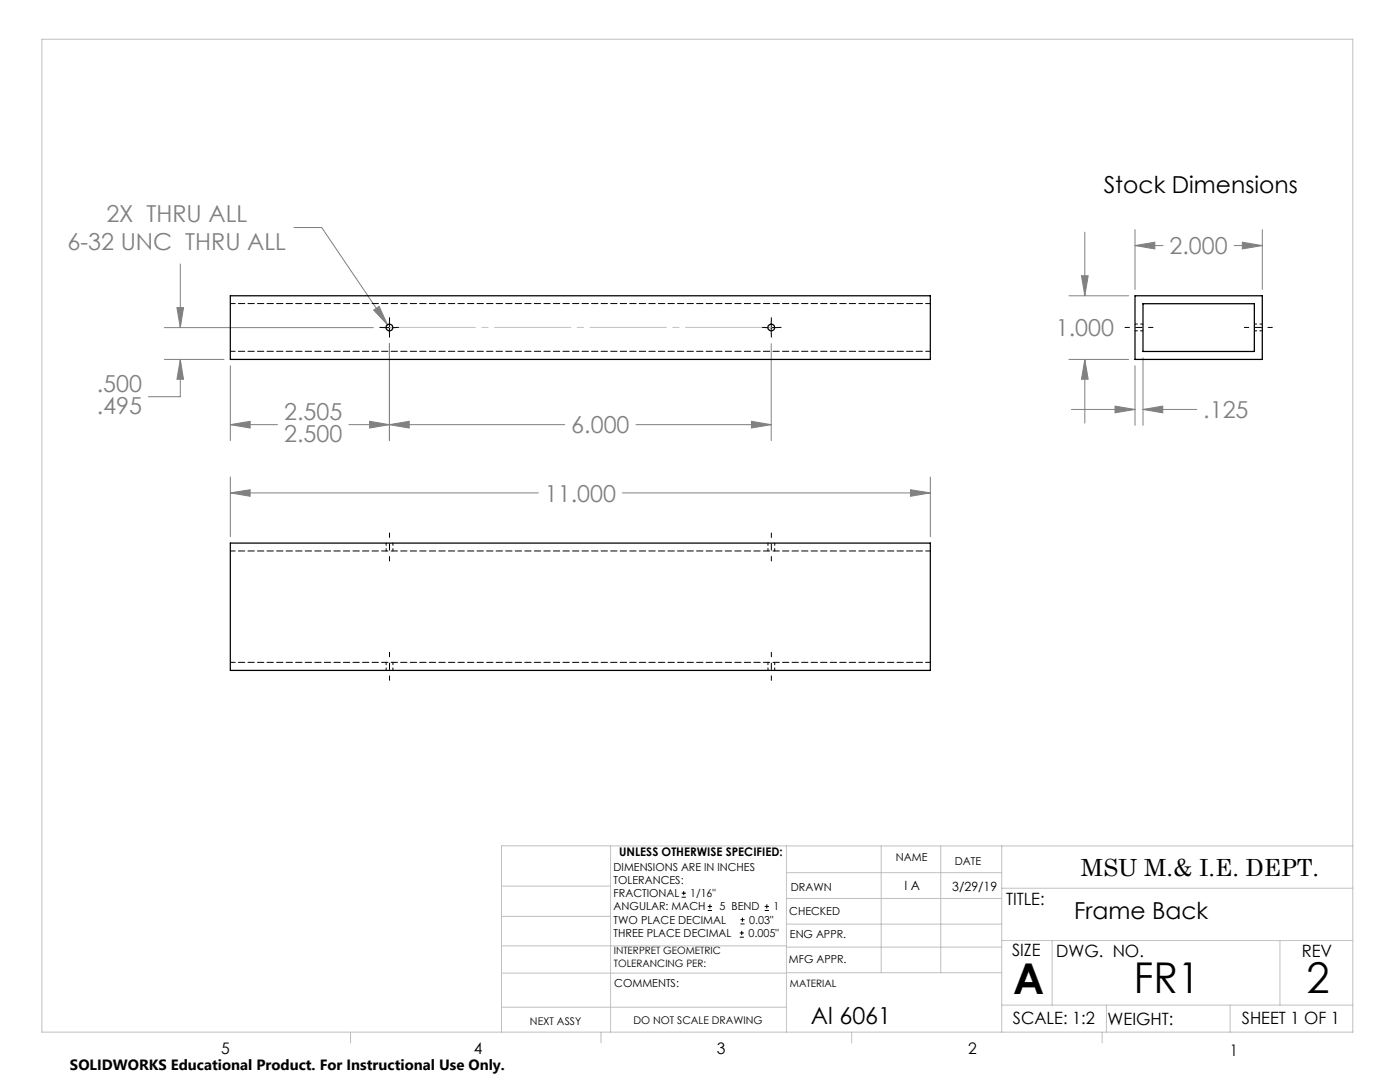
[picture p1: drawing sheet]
<svg xmlns="http://www.w3.org/2000/svg" width="279mm" height="216mm" viewBox="0 0 279 216" stroke-linecap="round" stroke-linejoin="round" font-family="sans-serif">
<g fill="none" stroke="#000" stroke-width=".2">
<path d="M76.4 65.4h2.6M77.7 64.1v2.5M152.6 65.4h2.6M153.9 64.1v2.5M136 179h.9M136 178.2h.9M136.5 177.8v.8M141.3 181.7h.8M141.3 180.9h.8M141.7 180.4v.9M147.6 187h.8M147.6 186.2h.8"/>
<path d="M147.8 184.4h.8M147.8 183.5h.8M148 185.7v.9M148.2 183.1v.8M152.6 181.7h.9M152.6 180.9h.9M153 180.4v.9"/>
</g>
<g fill="none" stroke="#808080" stroke-width=".2">
<path d="M36 52.7v12.7M58.7 45.4h5.5l13.1 19.4M213.3 59h11.9M215.8 55h1.4l-.7 4zM216.5 46.3v12.7M226.5 49l4-.7v1.4zM226.5 45.8v11.9M226.5 49h5.6M246.3 49h5.6M247.9 48.3l4 .7-4 .7zM251.9 45.8v11.9M32.8 65.4h41.7"/>
<path d="M32.8 71.7h11.9M35.3 61.4h1.3l-.6 4zM36 71.7l.6 4h-1.3zM36 71.7v7.5h-6.4M46 73v14.9M74.6 61.9l1.1-.8 1.6 3.7zM77.7 68.6v19.3M153.9 68.6v19.3M213.3 71.7h11.9M216.5 71.7l.7 4h-1.4zM216.5 71.7v12.7M226.5 73v11.9"/>
<path d="M228.1 71.4v13.5M46 84.7l3.9-.6v1.3zM46 98.4l3.9-.7v1.3zM46 95.2v11.9M46 84.7h9.4M46 98.4h61.4M69.6 84.7h43.1M73.8 84.1l3.9 .6-3.9 .7zM77.7 84.7l4-.6v1.3zM124.2 98.4h61.5M126.9 84.7h27M150 84.1l3.9 .6-3.9 .7z"/>
<path d="M181.7 97.7l4 .7-4 .6zM185.7 95.2v11.9M213.8 81.7h12.7M222.5 81l4 .7-4 .7zM228.1 81.7l4-.7v1.4zM228.1 81.7h10.7"/>
</g>
<path d="M76.5 65.3h-.7M77.7 64.1v-.7M77.7 66.6v.7M79 65.3h.7M152.7 65.3h-.7M153.9 64.1v-.7M153.9 66.6v.7M155.2 65.3h.7" fill="none" stroke="#000" stroke-width=".2" stroke-dasharray="15.2 1.3 1.3 1.3"/>
<path d="M224.5 65.3h5.6M248.3 65.3h5.6M77.7 111.9v-5.5M153.9 111.9v-5.5M77.7 135.8v-5.6M153.9 135.8v-5.6" fill="none" stroke="#000" stroke-width=".2" stroke-dasharray="15.2 1.3 1.3 1.3" stroke-dashoffset="14.4"/>
<path d="M77.7 65.3h76.2" fill="none" stroke="#c0c0c0" stroke-width=".2" stroke-dasharray="15.2 1.3 1.3 1.3" stroke-dashoffset="-1.9"/>
<g fill="none" stroke="#c0c0c0" stroke-width=".2">
<path d="M8.4 7.8h261.6v198.2h-261.6zM100.1 176.8h21.7M121.8 168.8v37.2M157 168.8v37.2M157 179.3h42.9M157 174.1h42.9M175.9 168.8v25.3M187.7 168.8v25.3M199.9 177.2h70.1M199.9 168.8v37.2M270 168.8h-169.9v37.2M100.1 194.2h56.9"/>
<path d="M100.1 188.7h56.9M100.1 182.8h21.7M157 194.1h42.9M157 184.4h42.9M157 189h42.9M199.9 187.7h70.1M210 187.7v12.9M255.4 187.7v12.9M70 206v2.1M100.1 201h56.9M119.9 206v2.1M170 206v2.1"/>
<path d="M199.9 200.6h70.1M220 206v2.1M220.8 200.6v5.4M245.5 200.6v5.4"/>
</g>
<path d="M74.6 61.9l2.7 2.9-1.6-3.7zM35.3 61.4h1.3l-.6 4zM36 71.7l.6 4h-1.3zM46 84.7l3.9-.6v1.3zM73.8 84.1l3.9 .6-3.9 .7zM77.7 84.7l4-.6v1.3zM150 84.1l3.9 .6-3.9 .7zM181.7 97.7l4 .7-4 .6zM46 98.4l3.9-.7v1.3zM222.5 81l4 .7-4 .7zM228.1 81.7l4-.7v1.4zM215.8 55h1.4l-.7 4zM216.5 71.7l.7 4h-1.4zM247.9 48.3l4 .7-4 .7zM226.5 49l4-.7v1.4z" fill="#808080"/>
<g fill="none" stroke="#000" stroke-width=".25">
<path d="M46 59h139.7v12.7h-139.7zM226.5 59h25.4v12.7h-25.4zM228.1 60.6h22.2v9.5h-22.2zM46 108.4h139.7v25.4h-139.7z"/>
<circle cx="77.7" cy="65.3" r=".68"/>
<circle cx="153.9" cy="65.3" r=".68"/>
</g>
<path d="M185.7 70.1h-139.7M185.7 60.6h-139.7M185.7 109.9h-139.7M185.7 132.2h-139.7" fill="none" stroke="#000" stroke-width=".2" stroke-dasharray="1.3 .6" stroke-dashoffset=".3"/>
<path d="M226.5 66h1.6M228.1 64.7h-1.6M250.3 66h1.6M251.9 64.7h-1.6M77.1 108.4v1.5M78.4 109.9v-1.5M153.3 108.4v1.5M154.6 109.9v-1.5M77.1 132.2v1.6M78.4 133.8v-1.6M153.3 132.2v1.6M154.6 133.8v-1.6" fill="none" stroke="#000" stroke-width=".2" stroke-dasharray="1.3 .6" stroke-dashoffset=".8"/>
<g font-size="8.5">
<text x="202.2" y="198.3">A</text>
<text x="226.3" y="198.1">FR1</text>
<text x="260.8" y="198.1">2</text>
</g>
<g font-size="4.7">
<text x="220.3" y="38.5">Stock Dimensions</text>
<text x="215.7" y="174.7">MSU M.&amp; I.E. DEPT.</text>
<text x="214.4" y="183.4">Frame Back</text>
<text x="161.8" y="204.4">Al 6061</text>
</g>
<g font-size="4.7" fill="#808080">
<text x="21.2" y="44.4">2X THRU ALL</text>
<text x="13.5" y="49.9">6-32 UNC THRU ALL</text>
<text x="233.4" y="50.7">2.000</text>
<text x="210.7" y="67.1">1.000</text>
<text x="19.3" y="78.1">.500</text>
<text x="19.3" y="82.7">.495</text>
<text x="56.7" y="83.7">2.505</text>
<text x="240.1" y="83.5">.125</text>
<text x="56.7" y="88.2">2.500</text>
<text x="114" y="86.5">6.000</text>
<text x="108.7" y="100.1">11.000</text>
</g>
<g font-size="3.4">
<text x="200.8" y="180.5">TITLE:</text>
<text x="202" y="190.8">SIZE</text>
<text x="210.8" y="190.9">DWG. NO.</text>
<text x="259.8" y="191">REV</text>
<text x="202.1" y="204.4">SCALE: 1:2</text>
<text x="221" y="204.5">WEIGHT:</text>
<text x="247.8" y="204.4">SHEET 1 OF 1</text>
</g>
<g font-size="3.2">
<text x="44.2" y="210.4">5</text>
<text x="94.6" y="210.3">4</text>
<text x="143.1" y="210.4">3</text>
<text x="193.2" y="210.3">2</text>
<text x="245.4" y="210.6">1</text>
</g>
<text font-size="3" x="14" y="213.5">SOLIDWORKS Educational Product. For Instructional Use Only.</text>
<g font-size="2.5">
<text x="180.5" y="177.7">I A</text>
<text x="190.1" y="177.8">3/29/19</text>
</g>
<text font-size="2.4" x="123.6" y="170.8">UNLESS OTHERWISE SPECIFIED:</text>
<g font-size="2.2">
<text x="122.5" y="173.7">DIMENSIONS ARE IN INCHES</text>
<text x="178.8" y="171.8">NAME</text>
<text x="190.6" y="172.5">DATE</text>
<text x="122.5" y="176.4">TOLERANCES:</text>
<text x="122.5" y="179">FRACTIONAL</text>
<text x="137.8" y="179">1/16&quot;</text>
<text x="157.8" y="177.8">DRAWN</text>
<text x="122.5" y="184.3">TWO PLACE DECIMAL</text>
<text x="122.5" y="181.7">ANGULAR: MACH</text>
<text x="143.6" y="181.7">5 BEND</text>
<text x="149.5" y="184.3">0.03&quot;</text>
<text x="154.4" y="181.7">1</text>
<text x="157.5" y="182.5">CHECKED</text>
<text x="122.5" y="187">THREE PLACE DECIMAL</text>
<text x="149.4" y="187">0.005&quot;</text>
<text x="157.6" y="187.2">ENG APPR.</text>
<text x="122.6" y="197">COMMENTS:</text>
<text x="157.4" y="192.2">MFG APPR.</text>
</g>
<g font-size="2.1">
<text x="105.8" y="204.5">NEXT ASSY</text>
<text x="126.4" y="204.3">DO NOT SCALE DRAWING</text>
</g>
<g font-size="2">
<text x="122.5" y="190.4">INTERPRET GEOMETRIC</text>
<text x="122.5" y="192.9">TOLERANCING PER:</text>
<text x="157.7" y="197">MATERIAL</text>
</g>
</svg>
